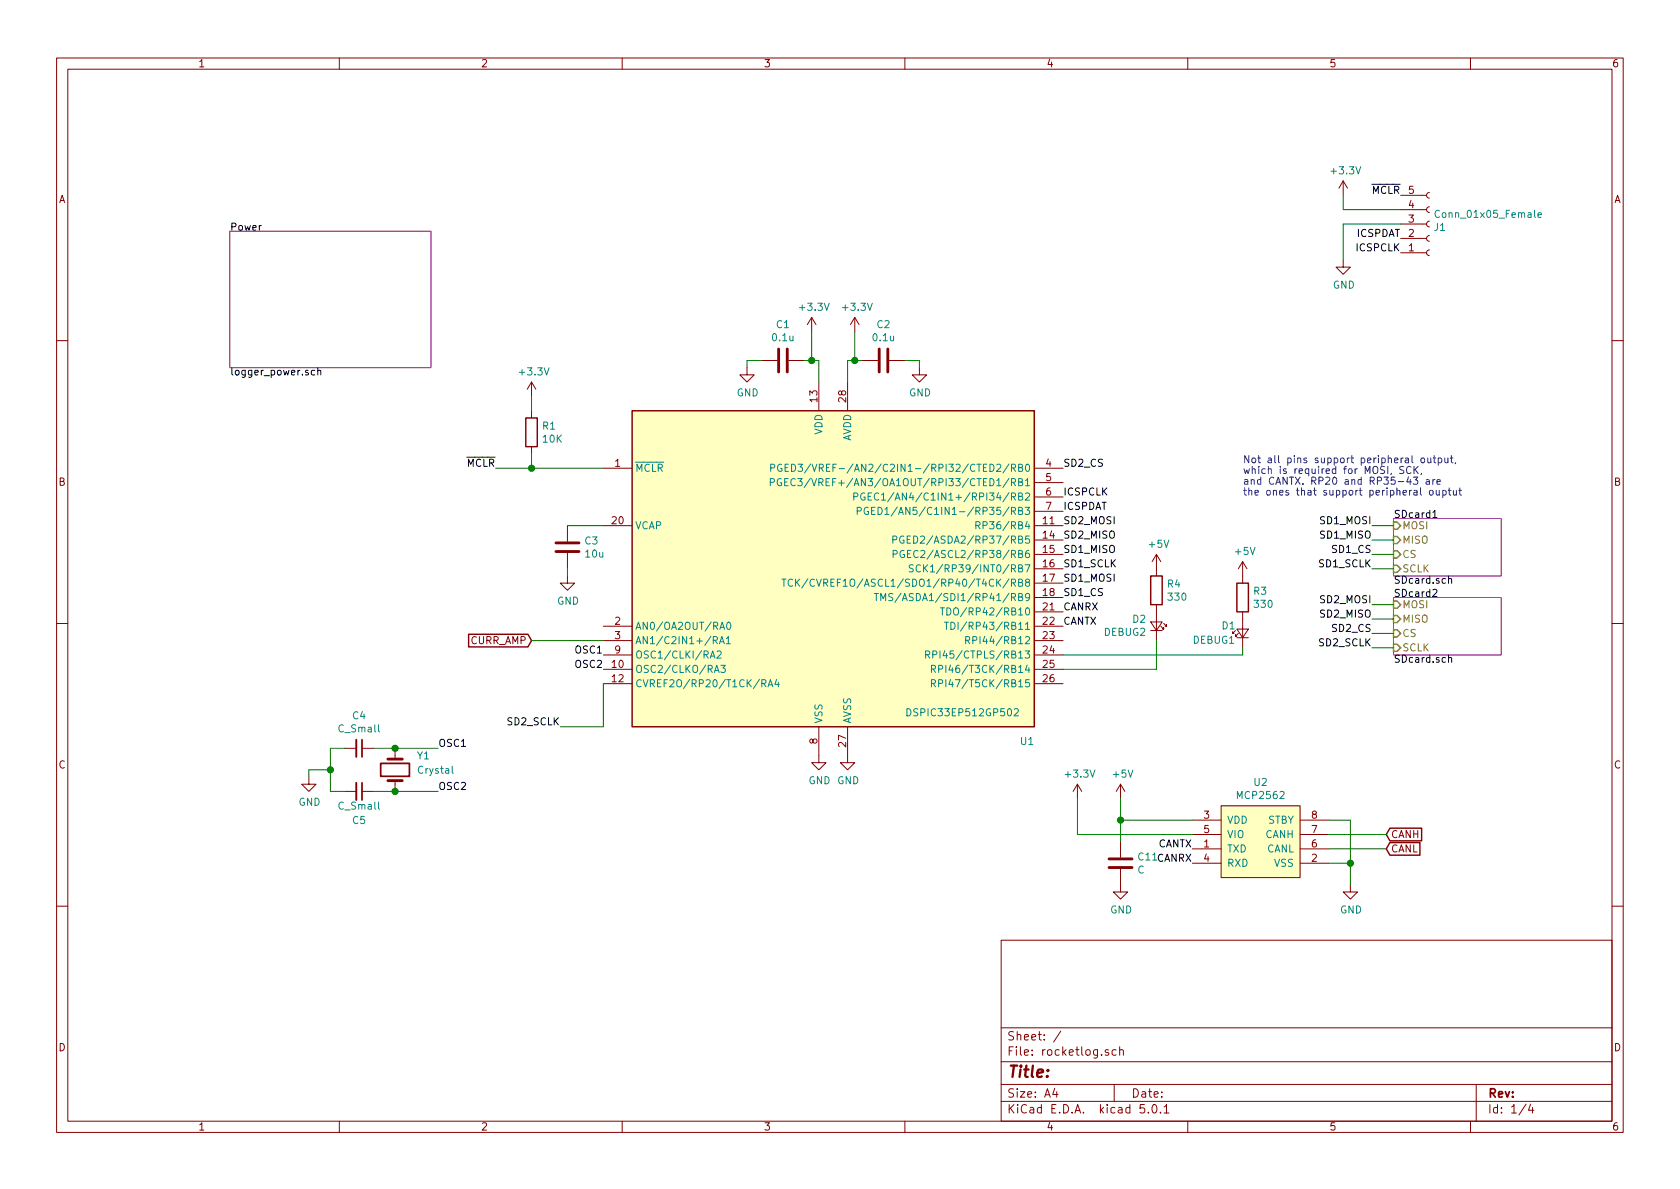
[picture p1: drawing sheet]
EESchema Schematic File Version 4
LIBS:rocketlog-cache
EELAYER 26 0
EELAYER END
$Descr A4 11693 8268
encoding utf-8
Sheet 1 4
Title ""
Date ""
Rev ""
Comp ""
Comment1 ""
Comment2 ""
Comment3 ""
Comment4 ""
$EndDescr
$Comp
L canhw:DSPIC33EP512GP502 U1
U 1 1
P 5800 3950
F 0 "U1" H 7150 2750 50  0000 C CNN
F 1 "DSPIC33EP512GP502" H 6700 2950 50  0000 C CNN
F 2 "Package_SO:SOIC-28W_7.5x17.9mm_P1.27mm" H 5800 3950 50  0001 C CNN
F 3 "http://ww1.microchip.com/downloads/en/DeviceDoc/70000657H.pdf" H 5800 3950 50  0001 C CNN
	1    5800 3950
	1    0    0    -1  
$EndComp
$Comp
L Device:R R1
U 1 1
P 3700 3000
F 0 "R1" H 3770 3046 50  0000 L CNN
F 1 "10K" H 3770 2955 50  0000 L CNN
F 2 "Resistor_SMD:R_0805_2012Metric_Pad1.15x1.40mm_HandSolder" V 3630 3000 50  0001 C CNN
F 3 "~" H 3700 3000 50  0001 C CNN
	1    3700 3000
	1    0    0    -1  
$EndComp
$Comp
L power:+3.3V #PWR07
U 1 1
P 3700 2750
F 0 "#PWR07" H 3700 2600 50  0001 C CNN
F 1 "+3.3V" H 3715 2923 50  0000 C CNN
F 2 "" H 3700 2750 50  0001 C CNN
F 3 "" H 3700 2750 50  0001 C CNN
	1    3700 2750
	1    0    0    -1  
$EndComp
Wire Wire Line
	3700 2850 3700 2750
Wire Wire Line
	3700 3250 3700 3150
Text Label 3450 3250 2    50   ~ 0
~MCLR
Wire Wire Line
	3450 3250 3700 3250
$Comp
L Device:C C1
U 1 1
P 5450 2500
F 0 "C1" V 5198 2500 50  0000 C CNN
F 1 "0.1u" V 5289 2500 50  0000 C CNN
F 2 "Capacitor_SMD:C_0805_2012Metric_Pad1.15x1.40mm_HandSolder" H 5488 2350 50  0001 C CNN
F 3 "~" H 5450 2500 50  0001 C CNN
	1    5450 2500
	0    1    1    0   
$EndComp
$Comp
L Device:C C2
U 1 1
P 6150 2500
F 0 "C2" V 5898 2500 50  0000 C CNN
F 1 "0.1u" V 5989 2500 50  0000 C CNN
F 2 "Capacitor_SMD:C_0805_2012Metric_Pad1.15x1.40mm_HandSolder" H 6188 2350 50  0001 C CNN
F 3 "~" H 6150 2500 50  0001 C CNN
	1    6150 2500
	0    1    1    0   
$EndComp
Wire Wire Line
	5700 2650 5700 2500
Wire Wire Line
	5700 2500 5650 2500
Wire Wire Line
	5900 2650 5900 2500
Wire Wire Line
	5900 2500 5950 2500
$Comp
L power:GND #PWR05
U 1 1
P 5200 2550
F 0 "#PWR05" H 5200 2300 50  0001 C CNN
F 1 "GND" H 5205 2377 50  0000 C CNN
F 2 "" H 5200 2550 50  0001 C CNN
F 3 "" H 5200 2550 50  0001 C CNN
	1    5200 2550
	1    0    0    -1  
$EndComp
Wire Wire Line
	5200 2550 5200 2500
Wire Wire Line
	5200 2500 5300 2500
$Comp
L power:GND #PWR06
U 1 1
P 6400 2550
F 0 "#PWR06" H 6400 2300 50  0001 C CNN
F 1 "GND" H 6405 2377 50  0000 C CNN
F 2 "" H 6400 2550 50  0001 C CNN
F 3 "" H 6400 2550 50  0001 C CNN
	1    6400 2550
	1    0    0    -1  
$EndComp
Wire Wire Line
	6400 2550 6400 2500
Wire Wire Line
	6400 2500 6300 2500
$Comp
L power:+3.3V #PWR03
U 1 1
P 5650 2300
F 0 "#PWR03" H 5650 2150 50  0001 C CNN
F 1 "+3.3V" H 5665 2473 50  0000 C CNN
F 2 "" H 5650 2300 50  0001 C CNN
F 3 "" H 5650 2300 50  0001 C CNN
	1    5650 2300
	1    0    0    -1  
$EndComp
$Comp
L power:+3.3V #PWR04
U 1 1
P 5950 2300
F 0 "#PWR04" H 5950 2150 50  0001 C CNN
F 1 "+3.3V" H 5965 2473 50  0000 C CNN
F 2 "" H 5950 2300 50  0001 C CNN
F 3 "" H 5950 2300 50  0001 C CNN
	1    5950 2300
	1    0    0    -1  
$EndComp
Wire Wire Line
	5650 2500 5650 2300
Connection ~ 5650 2500
Wire Wire Line
	5650 2500 5600 2500
Wire Wire Line
	5950 2500 5950 2300
Connection ~ 5950 2500
Wire Wire Line
	5950 2500 6000 2500
$Comp
L Device:C C3
U 1 1
P 3950 3800
F 0 "C3" H 4065 3846 50  0000 L CNN
F 1 "10u" H 4065 3755 50  0000 L CNN
F 2 "Capacitor_SMD:C_0805_2012Metric_Pad1.15x1.40mm_HandSolder" H 3988 3650 50  0001 C CNN
F 3 "~" H 3950 3800 50  0001 C CNN
	1    3950 3800
	1    0    0    -1  
$EndComp
$Comp
L power:GND #PWR09
U 1 1
P 3950 4000
F 0 "#PWR09" H 3950 3750 50  0001 C CNN
F 1 "GND" H 3955 3827 50  0000 C CNN
F 2 "" H 3950 4000 50  0001 C CNN
F 3 "" H 3950 4000 50  0001 C CNN
	1    3950 4000
	1    0    0    -1  
$EndComp
Wire Wire Line
	3950 4000 3950 3950
Wire Wire Line
	3950 3650 4200 3650
Connection ~ 3700 3250
$Comp
L power:GND #PWR011
U 1 1
P 5700 5250
F 0 "#PWR011" H 5700 5000 50  0001 C CNN
F 1 "GND" H 5705 5077 50  0000 C CNN
F 2 "" H 5700 5250 50  0001 C CNN
F 3 "" H 5700 5250 50  0001 C CNN
	1    5700 5250
	1    0    0    -1  
$EndComp
$Comp
L power:GND #PWR012
U 1 1
P 5900 5250
F 0 "#PWR012" H 5900 5000 50  0001 C CNN
F 1 "GND" H 5905 5077 50  0000 C CNN
F 2 "" H 5900 5250 50  0001 C CNN
F 3 "" H 5900 5250 50  0001 C CNN
	1    5900 5250
	1    0    0    -1  
$EndComp
$Comp
L Device:Crystal Y1
U 1 1
P 2750 5350
F 0 "Y1" V 2650 5500 50  0000 L CNN
F 1 "Crystal" V 2750 5500 50  0000 L CNN
F 2 "Crystal:Crystal_SMD_0603-2Pin_6.0x3.5mm_HandSoldering" H 2750 5350 50  0001 C CNN
F 3 "~" H 2750 5350 50  0001 C CNN
	1    2750 5350
	0    1    1    0   
$EndComp
$Comp
L Device:C_Small C4
U 1 1
P 2500 5200
F 0 "C4" V 2271 5200 50  0000 C CNN
F 1 "C_Small" V 2362 5200 50  0000 C CNN
F 2 "Capacitor_SMD:C_0805_2012Metric_Pad1.15x1.40mm_HandSolder" H 2500 5200 50  0001 C CNN
F 3 "~" H 2500 5200 50  0001 C CNN
	1    2500 5200
	0    1    1    0   
$EndComp
$Comp
L Device:C_Small C5
U 1 1
P 2500 5500
F 0 "C5" V 2700 5500 50  0000 C CNN
F 1 "C_Small" V 2600 5500 50  0000 C CNN
F 2 "Capacitor_SMD:C_0805_2012Metric_Pad1.15x1.40mm_HandSolder" H 2500 5500 50  0001 C CNN
F 3 "~" H 2500 5500 50  0001 C CNN
	1    2500 5500
	0    1    1    0   
$EndComp
Wire Wire Line
	2600 5500 2750 5500
Wire Wire Line
	2600 5200 2750 5200
Wire Wire Line
	2400 5500 2300 5500
Wire Wire Line
	2300 5500 2300 5350
Wire Wire Line
	2300 5200 2400 5200
$Comp
L power:GND #PWR013
U 1 1
P 2150 5400
F 0 "#PWR013" H 2150 5150 50  0001 C CNN
F 1 "GND" H 2155 5227 50  0000 C CNN
F 2 "" H 2150 5400 50  0001 C CNN
F 3 "" H 2150 5400 50  0001 C CNN
	1    2150 5400
	1    0    0    -1  
$EndComp
Wire Wire Line
	2150 5400 2150 5350
Wire Wire Line
	2150 5350 2300 5350
Connection ~ 2300 5350
Wire Wire Line
	2300 5350 2300 5200
$Sheet
S 9700 3600 750  400 
U 5B9D7D87
F0 "SDcard1" 50
F1 "SDcard.sch" 50
F2 "MISO" I L 9700 3750 50 
F3 "MOSI" I L 9700 3650 50 
F4 "SCLK" I L 9700 3950 50 
F5 "CS" I L 9700 3850 50 
$EndSheet
$Sheet
S 9700 4150 750  400 
U 5B9D8C66
F0 "SDcard2" 50
F1 "SDcard.sch" 50
F2 "MISO" I L 9700 4300 50 
F3 "MOSI" I L 9700 4200 50 
F4 "SCLK" I L 9700 4500 50 
F5 "CS" I L 9700 4400 50 
$EndSheet
Text Notes 8650 3450 0    50   ~ 0
Not all pins support peripheral output,\nwhich is required for MOSI, SCK,\nand CANTX. RP20 and RP35-43 are \nthe ones that support peripheral ouptut
Text Label 7400 4250 0    50   ~ 0
CANRX
Wire Wire Line
	4200 5050 4200 4750
Wire Wire Line
	3900 5050 4200 5050
Text Label 3050 5200 0    50   ~ 0
OSC1
Text Label 3050 5500 0    50   ~ 0
OSC2
Wire Wire Line
	2750 5500 3050 5500
Connection ~ 2750 5500
Wire Wire Line
	2750 5200 3050 5200
Connection ~ 2750 5200
$Comp
L Device:LED_Small D2
U 1 1
P 8050 4350
F 0 "D2" V 8096 4282 50  0000 R CNN
F 1 "DEBUG2" V 8005 4282 50  0000 R CNN
F 2 "LED_SMD:LED_1206_3216Metric_Pad1.42x1.75mm_HandSolder" V 8050 4350 50  0001 C CNN
F 3 "~" V 8050 4350 50  0001 C CNN
	1    8050 4350
	0    1    -1   0   
$EndComp
$Comp
L Device:LED_Small D1
U 1 1
P 8650 4400
F 0 "D1" V 8700 4550 50  0000 R CNN
F 1 "DEBUG1" V 8600 4750 50  0000 R CNN
F 2 "LED_SMD:LED_1206_3216Metric_Pad1.42x1.75mm_HandSolder" V 8650 4400 50  0001 C CNN
F 3 "~" V 8650 4400 50  0001 C CNN
	1    8650 4400
	0    -1   -1   0   
$EndComp
Text Label 4200 4550 2    50   ~ 0
OSC1
Text Label 4200 4650 2    50   ~ 0
OSC2
$Comp
L power:+5V #PWR08
U 1 1
P 8650 4000
F 0 "#PWR08" H 8650 3850 50  0001 C CNN
F 1 "+5V" H 8665 4173 50  0000 C CNN
F 2 "" H 8650 4000 50  0001 C CNN
F 3 "" H 8650 4000 50  0001 C CNN
	1    8650 4000
	1    0    0    -1  
$EndComp
$Comp
L power:+5V #PWR010
U 1 1
P 8050 3950
F 0 "#PWR010" H 8050 3800 50  0001 C CNN
F 1 "+5V" H 8065 4123 50  0000 C CNN
F 2 "" H 8050 3950 50  0001 C CNN
F 3 "" H 8050 3950 50  0001 C CNN
	1    8050 3950
	1    0    0    -1  
$EndComp
Text GLabel 3700 4450 0    50   Input ~ 0
CURR_AMP
$Sheet
S 1600 1600 1400 950 
U 5BA13536
F0 "Power" 50
F1 "logger_power.sch" 50
$EndSheet
$Comp
L canhw:MCP2562 U2
U 1 1
P 8800 5700
F 0 "U2" H 8775 5965 50  0000 C CNN
F 1 "MCP2562" H 8775 5874 50  0000 C CNN
F 2 "Package_SO:SOIC-8_3.9x4.9mm_P1.27mm" H 8800 5700 50  0001 C CNN
F 3 "" H 8800 5700 50  0001 C CNN
	1    8800 5700
	1    0    0    -1  
$EndComp
$Comp
L power:+5V #PWR015
U 1 1
P 7800 5550
F 0 "#PWR015" H 7800 5400 50  0001 C CNN
F 1 "+5V" H 7815 5723 50  0000 C CNN
F 2 "" H 7800 5550 50  0001 C CNN
F 3 "" H 7800 5550 50  0001 C CNN
	1    7800 5550
	1    0    0    -1  
$EndComp
$Comp
L power:+3.3V #PWR014
U 1 1
P 7500 5550
F 0 "#PWR014" H 7500 5400 50  0001 C CNN
F 1 "+3.3V" H 7515 5723 50  0000 C CNN
F 2 "" H 7500 5550 50  0001 C CNN
F 3 "" H 7500 5550 50  0001 C CNN
	1    7500 5550
	1    0    0    -1  
$EndComp
Wire Wire Line
	7500 5550 7500 5800
Wire Wire Line
	7500 5800 8300 5800
Wire Wire Line
	7800 5550 7800 5700
Wire Wire Line
	7800 5700 8300 5700
$Comp
L power:GND #PWR016
U 1 1
P 9400 6150
F 0 "#PWR016" H 9400 5900 50  0001 C CNN
F 1 "GND" H 9405 5977 50  0000 C CNN
F 2 "" H 9400 6150 50  0001 C CNN
F 3 "" H 9400 6150 50  0001 C CNN
	1    9400 6150
	1    0    0    -1  
$EndComp
Wire Wire Line
	9250 6000 9400 6000
Wire Wire Line
	9400 6000 9400 6150
Wire Wire Line
	9250 5700 9400 5700
Wire Wire Line
	9400 5700 9400 6000
Connection ~ 9400 6000
Text GLabel 9650 5800 2    50   Input ~ 0
CANH
Text GLabel 9650 5900 2    50   Input ~ 0
CANL
Wire Wire Line
	9250 5900 9650 5900
Wire Wire Line
	9250 5800 9650 5800
Text Label 8300 6000 2    50   ~ 0
CANRX
Text Label 8300 5900 2    50   ~ 0
CANTX
Text Label 7400 3550 0    50   ~ 0
ICSPDAT
Text Label 7400 3450 0    50   ~ 0
ICSPCLK
$Comp
L Connector:Conn_01x05_Female J1
U 1 1
P 9950 1550
F 0 "J1" H 9977 1576 50  0000 L CNN
F 1 "Conn_01x05_Female" H 9977 1485 50  0000 L CNN
F 2 "canhw_footprints:PinHeader_5x2.54_SMD_90deg_952-3198-1-ND" H 9950 1550 50  0001 C CNN
F 3 "~" H 9950 1550 50  0001 C CNN
	1    9950 1550
	1    0    0    1   
$EndComp
Text Label 9750 1350 2    50   ~ 0
~MCLR
$Comp
L power:+3.3V #PWR01
U 1 1
P 9350 1350
F 0 "#PWR01" H 9350 1200 50  0001 C CNN
F 1 "+3.3V" H 9365 1523 50  0000 C CNN
F 2 "" H 9350 1350 50  0001 C CNN
F 3 "" H 9350 1350 50  0001 C CNN
	1    9350 1350
	1    0    0    -1  
$EndComp
Wire Wire Line
	9350 1350 9350 1450
Wire Wire Line
	9350 1450 9750 1450
Text Label 9750 1650 2    50   ~ 0
ICSPDAT
Text Label 9750 1750 2    50   ~ 0
ICSPCLK
$Comp
L power:GND #PWR02
U 1 1
P 9350 1800
F 0 "#PWR02" H 9350 1550 50  0001 C CNN
F 1 "GND" H 9355 1627 50  0000 C CNN
F 2 "" H 9350 1800 50  0001 C CNN
F 3 "" H 9350 1800 50  0001 C CNN
	1    9350 1800
	1    0    0    -1  
$EndComp
Wire Wire Line
	9350 1800 9350 1550
Wire Wire Line
	9350 1550 9750 1550
$Comp
L Device:R R3
U 1 1
P 8650 4150
F 0 "R3" H 8720 4196 50  0000 L CNN
F 1 "330" H 8720 4105 50  0000 L CNN
F 2 "Resistor_SMD:R_0805_2012Metric_Pad1.15x1.40mm_HandSolder" V 8580 4150 50  0001 C CNN
F 3 "~" H 8650 4150 50  0001 C CNN
	1    8650 4150
	1    0    0    -1  
$EndComp
$Comp
L Device:R R4
U 1 1
P 8050 4100
F 0 "R4" H 8120 4146 50  0000 L CNN
F 1 "330" H 8120 4055 50  0000 L CNN
F 2 "Resistor_SMD:R_0805_2012Metric_Pad1.15x1.40mm_HandSolder" V 7980 4100 50  0001 C CNN
F 3 "~" H 8050 4100 50  0001 C CNN
	1    8050 4100
	1    0    0    -1  
$EndComp
Wire Wire Line
	3700 3250 4200 3250
Text Label 9550 3650 2    50   ~ 0
SD1_MOSI
Text Label 9550 3750 2    50   ~ 0
SD1_MISO
Text Label 9550 3850 2    50   ~ 0
SD1_CS
Text Label 9550 3950 2    50   ~ 0
SD1_SCLK
Wire Wire Line
	9550 3950 9700 3950
Wire Wire Line
	9550 3850 9700 3850
Wire Wire Line
	9550 3750 9700 3750
Wire Wire Line
	9550 3650 9700 3650
Text Label 9550 4200 2    50   ~ 0
SD2_MOSI
Text Label 9550 4300 2    50   ~ 0
SD2_MISO
Text Label 9550 4400 2    50   ~ 0
SD2_CS
Text Label 9550 4500 2    50   ~ 0
SD2_SCLK
Wire Wire Line
	9550 4500 9700 4500
Wire Wire Line
	9550 4400 9700 4400
Wire Wire Line
	9550 4300 9700 4300
Wire Wire Line
	9550 4200 9700 4200
Text Label 7400 4150 0    50   ~ 0
SD1_CS
Text Label 7400 4050 0    50   ~ 0
SD1_MOSI
Text Label 7400 3850 0    50   ~ 0
SD1_MISO
Text Label 7400 3950 0    50   ~ 0
SD1_SCLK
Text Label 7400 3650 0    50   ~ 0
SD2_MOSI
Text Label 7400 3750 0    50   ~ 0
SD2_MISO
Text Label 7400 3250 0    50   ~ 0
SD2_CS
Text Label 3900 5050 2    50   ~ 0
SD2_SCLK
Text Label 7400 4350 0    50   ~ 0
CANTX
Wire Wire Line
	8650 4500 8650 4550
Wire Wire Line
	8650 4550 7400 4550
Wire Wire Line
	3700 4450 4200 4450
Wire Wire Line
	8050 4450 8050 4650
Wire Wire Line
	8050 4650 7400 4650
$Comp
L Device:C C11
U 1 1
P 7800 6000
F 0 "C11" H 7915 6046 50  0000 L CNN
F 1 "C" H 7915 5955 50  0000 L CNN
F 2 "Capacitor_SMD:C_0805_2012Metric_Pad1.15x1.40mm_HandSolder" H 7838 5850 50  0001 C CNN
F 3 "~" H 7800 6000 50  0001 C CNN
	1    7800 6000
	1    0    0    -1  
$EndComp
Wire Wire Line
	7800 5850 7800 5700
Connection ~ 7800 5700
$Comp
L power:GND #PWR035
U 1 1
P 7800 6150
F 0 "#PWR035" H 7800 5900 50  0001 C CNN
F 1 "GND" H 7805 5977 50  0000 C CNN
F 2 "" H 7800 6150 50  0001 C CNN
F 3 "" H 7800 6150 50  0001 C CNN
	1    7800 6150
	1    0    0    -1  
$EndComp
$EndSCHEMATC
